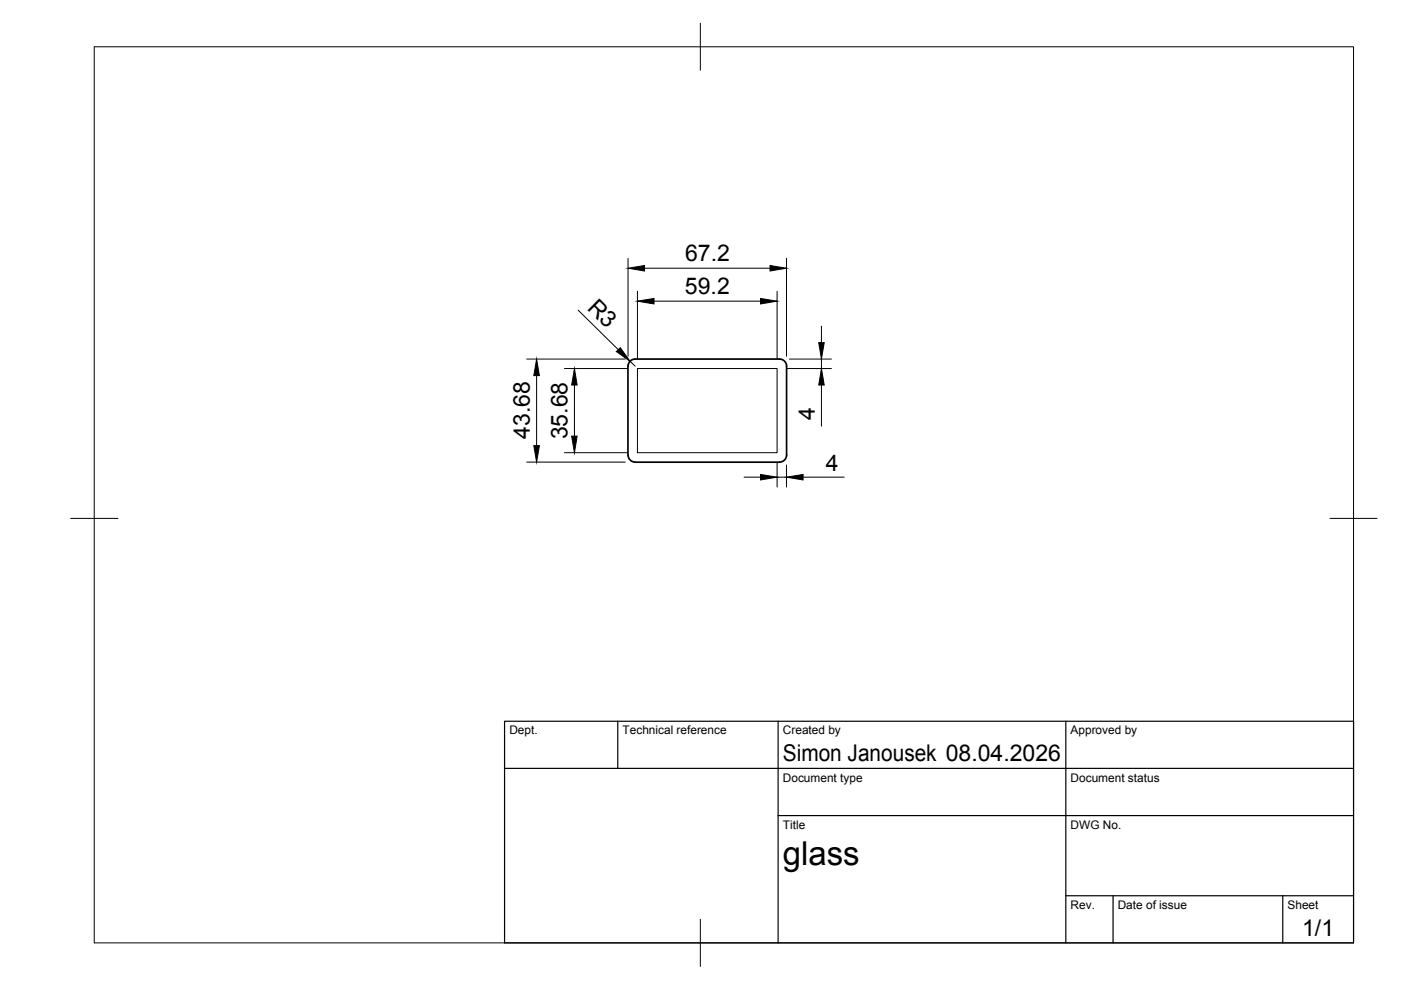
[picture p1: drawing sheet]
<svg xmlns="http://www.w3.org/2000/svg" width="297mm" height="210mm" viewBox="0 0 297 210" stroke-linecap="round" stroke-linejoin="round" font-family="sans-serif">
<!-- layer: Visible Narrow -->
<path d="M135.1 78.1h29.7v17.9h-29.7z" fill="none" stroke="#000" stroke-width=".21"/>
<!-- layer: Visible -->
<path d="M133.1 77.6l.1 18.9a1.49 1.49 0 0 0 1.5 1.5M133.2 77.6a1.49 1.49 0 0 1 1.5-1.5h30.6a1.49 1.49 0 0 1 1.5 1.5M166.8 77.6v18.9a1.49 1.49 0 0 1-1.5 1.5M134.6 98h30.7" fill="none" stroke="#000" stroke-width=".36"/>
<!-- layer: BORDER -->
<path d="M20 9.9h267v190h-267zM148.5 4.9v10M15 109.9h10M282 109.9h10M148.5 194.9v10" fill="none" stroke="#000" stroke-width=".21"/>
<!-- layer: TITLEBLOCK -->
<path d="M107 152.9h180v47h-180zM131 152.9v10M165 152.9v47M226 152.9v47M107 162.9h180M165 172.9h122M226 189.9h61M236 189.9v10M272 189.9v10" fill="none" stroke="#000" stroke-width=".25"/>
<!-- layer: FD_Dimensions -->
<g fill="none" stroke="#000" stroke-width=".21">
<path d="M133.2 54.8v20.7M136.7 56.9h26.6M166.8 54.8v20.7M111.7 76.1h20.9M113.8 79.6v14.9M119.7 78.1h13.4M122.6 65.8l8.5 8.3M133.6 76.6l1.1 1M135.1 61.8v14.2M138.7 63.9h22.5M164.8 61.8v14.2M166.9 78.1h9.4"/>
<path d="M167.4 76.1h8.9M174.2 69.1v3.5M174.2 76.1v2M111.7 98h20.9M119.7 96h13.4M121.8 81.6v10.9M164.8 98.1v5.2M166.8 98.6v4.7M174.2 81.6v8.8M157.8 101.2h3.4M164.8 101.2h2M170.3 101.2h8.7"/>
</g>
<g fill="#000" stroke="#000" stroke-width=".21">
<path d="M133.2 56.9l3.5-.6v1.2zM163.3 56.3l3.5 .6-3.5 .6zM113.8 76.1l.6 3.5h-1.2zM131.5 73.7l2.1 2.9-2.9-2.1zM135.1 63.9l3.6-.6v1.1zM161.2 63.3l3.6 .6-3.6 .5zM173.6 72.6h1.2l-.6 3.5zM113.2 94.5h1.2l-.6 3.5zM121.8 78.1l.6 3.5h-1.2zM121.2 92.5h1.2l-.6 3.5zM174.2 78.1l.6 3.5h-1.2zM161.2 100.6l3.6 .6-3.6 .6z"/>
<path d="M166.8 101.2l3.5-.6v1.2z"/>
</g>
<text font-size="7" x="166" y="183.4">glass</text>
<g font-size="4.9">
<text x="145.2" y="55.4">67.2</text>
<text x="124.3" y="65.4" transform="rotate(45 124.3 65.4)">R3</text>
<text x="145.2" y="62.4">59.2</text>
<text x="172.8" y="89" transform="rotate(-90 172.8 89)">4</text>
<text x="112.3" y="93.1" transform="rotate(-90 112.3 93.1)">43.68</text>
<text x="120.3" y="93.2" transform="rotate(-90 120.3 93.2)">35.68</text>
<text x="175.1" y="99.8">4</text>
<text x="166" y="161.4">Simon Janousek 08.04.2026</text>
<text x="276.1" y="198.6">1/1</text>
</g>
<g font-size="2.5">
<text x="108" y="155.7">Dept.</text>
<text x="132" y="155.7">Technical reference</text>
<text x="166" y="155.7">Created by</text>
<text x="227" y="155.7">Approved by</text>
<text x="166" y="165.7">Document type</text>
<text x="227" y="165.7">Document status</text>
<text x="166" y="175.7">Title</text>
<text x="227" y="175.7">DWG No.</text>
<text x="227" y="192.7">Rev.</text>
<text x="237" y="192.7">Date of issue</text>
<text x="273" y="192.7">Sheet</text>
</g>
</svg>
